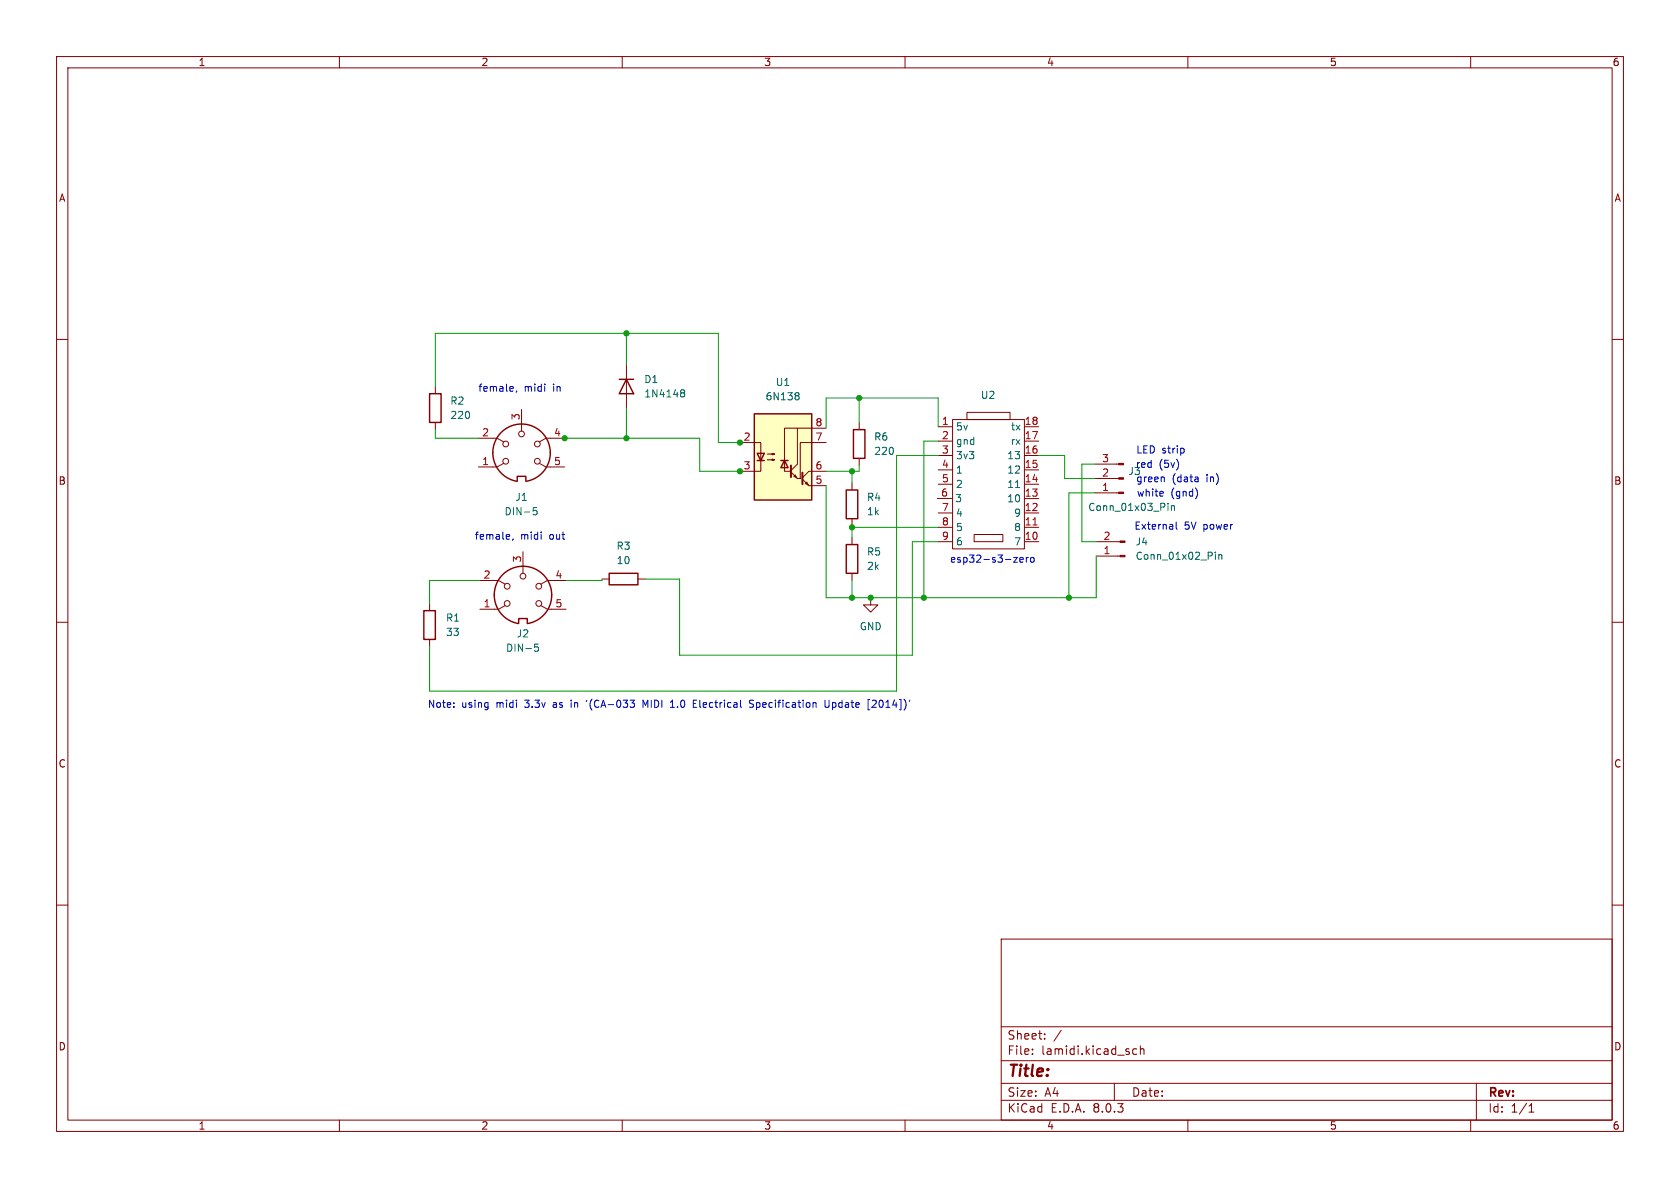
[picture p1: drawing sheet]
<svg xmlns="http://www.w3.org/2000/svg" width="297mm" height="210mm" viewBox="0 0 297 210" stroke-linecap="round" stroke-linejoin="round" font-family="sans-serif">
<g fill="none" stroke="#840000" stroke-width=".18">
<path d="M10 10h277v190h-277zM12 12h273v186h-273zM60 10v2M110 10v2M160 10v2M210 10v2M260 10v2M10 60h2M285 60h2M151.9 74.7v1.2M165.9 75.4h2.5M165.9 78h2.5"/>
<path d="M168.4 74.2h12.7v22.8h-12.7zM170.9 72.9h7.7v1.3h-7.7zM181.1 75.4h2.5M181.1 78h2.5M151.9 81v1.3M165.7 88.1h2.6M165.9 95.8h2.5M165.9 93.2h2.5M165.9 90.7h2.5M165.9 85.6h2.5M165.9 83.1h2.5M165.9 80.5h2.5"/>
<path d="M172.2 94.5h5.1v1.3h-5.1zM181.1 95.8h2.5M181.1 93.2h2.5M181.1 90.7h2.5M181.1 88.1h2.5M181.1 85.6h2.5M181.1 83.1h2.5M181.1 80.5h2.5M193.5 82h4.3M193.5 84.6h4.3M193.5 87.1h4.3M193.8 95.8h4.2"/>
<path d="M193.8 98.3h4.2M10 110h2M153.9 105.7v1.2h1.3l-1.3 1.3-1.2-1.3h1.2M153.9 105.7h.1M285 110h2M10 160h2M285 160h2M177 166h108v32h-108zM60 198v2M110 198v2M160 198v2M177 194.5h108"/>
<path d="M177 191.5h108M177 187.5h108M177 181.5h108M182.5 186.3v.1M182.5 185.5v.1M184.7 183.6v.1M184.7 182.8v.1M187.6 182.1l-1.3 2M197 191.5v3M201 185.5l-.5-.1-.3 .3v.4l.2 .2h.6M201.6 185.5l.2-.1 .4 .1v.9M201.6 184.9v1.5"/>
<path d="M210 198v2M260 198v2M261 191.5v6.5M270.3 196.6h.9M270.3 195.5l.4-.4v1.5"/>
</g>
<path d="M150.9 75.9h2v5.1h-2z" fill="none" stroke="#840000" stroke-width=".25"/>
<path d="M182.6 92.8h.7" fill="none" stroke="#a90000" stroke-width=".18"/>
<path d="M179.5 86.2h.8M206.5 89v.1M206.5 89.4v.8M207.1 89.4v.8M207.1 89.5l.2-.1 .3 .1v.7M214.9 97.6v.1M214.9 98v.9M215.5 98v.9M215.5 98.2l.1-.2 .4 .1v.8" fill="none" stroke="#006464" stroke-width=".18"/>
<g fill="#840000" stroke="#840000" stroke-width=".18">
<path d="M197.8 81.9h.8v.3h-.8z"/>
<path d="M197.8 84.5h.8v.2h-.8z"/>
<path d="M197.8 87h.8v.2h-.8z"/>
<path d="M198 95.6h.9v.3h-.9z"/>
<path d="M198 98.2h.9v.2h-.9z"/>
</g>
<path d="M133.3 73.2h10.2v15.2h-10.2z" fill="#ffffc2"/>
<g fill="none" stroke="#840000" stroke-width=".25">
<path d="M75.9 69.6h2.1v5.1h-2.1zM109.5 67.1h2.5M110.7 67.1l1.3 2.5h-2.5zM133.3 73.2h10.2v15.2h-10.2zM91.4 85v-.8h1.6v.8M93 85.1a5.1 5.1 0 0 0 3.5-7.8 5.1 5.1 0 0 0-8.6 0 5.1 5.1 0 0 0 3.5 7.8M133.9 80.1h1.2l-.6 1.3zM133.9 81.4h1.2M138 81.4h1.3M138.7 81.4l.6 1.3h-1.3zM149.6 96.3h2v5h-2zM149.6 86.6h2v5.1h-2z"/>
<path d="M74.9 108h2.1v5h-2.1zM91.7 110.2a5.1 5.1 0 0 1-3.5-7.8 5.1 5.1 0 0 1 8.5 0 5.1 5.1 0 0 1-3.5 7.8M91.7 110.1v-.8h1.5v.8M107.7 101.3h5.1v2.1h-5.1z"/>
</g>
<g fill="none" stroke="#840000" stroke-width=".18">
<path d="M77 68.3v1.3M77 74.7v1.2M84.6 77.5h3.3l1.1 .6M92.2 72.4v3.8M99.8 77.5h-3.3l-1.1 .6M110.7 64.5v7.6M130.8 78.2h3.7v5.1h-3.7M141 75.7h-2.3v7.6h1M146 75.7h-5v6.3l-1.2 1.2M146 78.2h-4.5v6.4M89 81.9l-1.1 .7h-3.3M92.5 97.5v3.8"/>
<path d="M95.4 81.9l1.1 .7h3.3M135.6 81.3h1.3l-.4 .1v-.2l.4 .1M135.6 80.3h1.3l-.4 .1v-.3l.4 .2M139.8 83.4l1.2 1.2h.6M140.3 84.2l.3-.3 .2 .6zM141.9 84.7l1.1 1.2h3M142.4 85.5l.2-.3 .3 .5zM146 83.3h-3l-1.1 1.2M150.6 85.3v1.3M150.6 91.7v1.3M150.6 95v1.3M75.9 106.7v1.3"/>
<path d="M75.9 113v1.3M84.8 102.6h3.3l1.2 .7M89.3 107.1l-1.2 .6h-3.3M95.6 107.1l1.2 .6h3.3M100.1 102.6h-3.3l-1.2 .7M106.4 102.4h1.3M112.8 102.4h1.2M150.6 101.3v1.3"/>
<circle cx="89.4" cy="78.5" r=".51"/>
<circle cx="92.2" cy="76.7" r=".51"/>
<circle cx="95" cy="78.5" r=".51"/>
<circle cx="89.4" cy="81.5" r=".51"/>
<circle cx="95" cy="81.5" r=".51"/>
<circle cx="89.7" cy="103.6" r=".51"/>
<circle cx="89.7" cy="106.7" r=".51"/>
<circle cx="92.5" cy="101.9" r=".51"/>
<circle cx="95.3" cy="103.6" r=".51"/>
<circle cx="95.3" cy="106.7" r=".51"/>
</g>
<path d="M139.8 82.3v2M141.9 83.6v2" fill="none" stroke="#840000" stroke-width=".36"/>
<path d="M120.4 69.4h.2M120.4 69l.4-.1 .2 .1v.2l-.2 .2M120.6 69.4h.2M120.6 69.4l-.2 .1M120.8 69.4l.2 .3v.4l-.2 .1-.4-.1M140.8 69.4h.2l.3 .3-.3 .3M140.8 70h.2M141 70l.3 .2v.2l-.1 .2-.4 .1M94.9 89.7h-.6l-.1 .6 .2-.1 .4 .1 .2 .2-.1 .4-.2 .1-.5-.1M95.1 113.9h-.6v.6l.2-.2 .4 .1 .1 .2-.1 .4-.1 .1-.5-.1" fill="none" stroke="#006464" stroke-width=".18"/>
<g fill="none" stroke="#0000c2" stroke-width=".18">
<path d="M90.7 68.4v.2l-.6 .1M91.3 69.1l-.1 .2M209.3 79.4v.6M90 94.5l.1 .3-.6 .1M90.7 95.3l-.1 .2M179.2 98.5h.7l-.7 .9h.7M180.3 99l.6-.2-.1-.2-.3-.1-.2 .2 .1 .6h.4M181.4 98.5v.9M181.8 98.5l-.4 .3M182.2 98.7l.2-.2 .4 .2v.4l-.1 .2-.3 .1-.2-.1zM205.5 86.9l.2 .3-.6 .1M205.6 87.6l-.1 .1"/>
<path d="M205.8 84.4v.8M207.9 92.3v1.1l.2 .1M211.6 86.6l.1 .5-.1 .7M211.8 84.4v.8M211.8 85.1l-.1 .1M211.8 84.6l-.1 .1M80.2 124.9v.1M80.2 124.3v.1M101 123.8v.1M101 124.2v.8M103.8 123.8l-.2 .2M111.4 123.8h.8l-.5 .5"/>
<path d="M111.9 124.3l.3 .2v.3l-.3 .2M114.5 123.8l-.4 .9-.4-.9v1.2M118.5 125h.7M122.6 123.8h.6M122.6 125h.6M122.6 124.4h.4M133.2 123.8h-.5l-.2 .2 .1 .3 .6 .3v.3l-.2 .1h-.5M145.9 123.8v1l.2 .2h.2l.3-.2v-1M147.2 124.2v1.3M147.2 125h.1M147.3 124.2l-.1 .1M154.2 123.9l.5-.1 .2 .3-.8 .9h.8"/>
</g>
<g fill="none" stroke="#009600" stroke-width=".18">
<path d="M110.7 58.9v5.6M77 75.9v1.6h7.6M77 68.3v-9.4h50v19.3h3.8M99.6 77.5h24.1v5.8h7.4M110.7 72.1v5.4M151.9 70.4v4.3M165.9 78h-2.6v27.7M165.9 75.4v-5h-19.9v5.3M146 85.9v19.8h47.8v-7.4M150.6 93.2h15.3M150.6 83.3v2M150.6 93v2"/>
<path d="M151.9 82.3v1h-5.9M165.9 95.8h-4.6v20h-41.2v-13.4h-6.1M165.9 80.5h-7.4v41.7h-82.6v-7.9M183.6 80.5h4.6v4.1h5.3M193.5 82h-2.2v13.8h2.5M193.5 87.1h-4.5v18.6M84.8 102.6h-8.9v4.1M106.4 102.4v.2h-6.3M150.6 102.6v3.1"/>
</g>
<g fill="#009600" stroke="#009600" stroke-width=".18">
<circle cx="150.6" cy="83.3" r=".46"/>
<circle cx="150.6" cy="105.7" r=".46"/>
<circle cx="153.9" cy="105.7" r=".46"/>
<circle cx="150.6" cy="93.2" r=".46"/>
<circle cx="163.3" cy="105.7" r=".46"/>
<circle cx="189" cy="105.7" r=".46"/>
<circle cx="151.9" cy="70.4" r=".46"/>
<circle cx="130.8" cy="83.3" r=".46"/>
<circle cx="110.7" cy="77.5" r=".46"/>
<circle cx="110.7" cy="58.9" r=".46"/>
<circle cx="99.8" cy="77.5" r=".46"/>
<circle cx="130.8" cy="78.2" r=".46"/>
</g>
<text font-size="2.8" fill="#840000" x="178" y="190.9">Title:</text>
<g font-size="2.1" fill="#840000">
<text x="178" y="184">Sheet:</text>
<text x="178" y="186.7">File:</text>
<text x="184.1" y="186.7">lamidi.kicad_sch</text>
<text x="178" y="196.9">KiCad</text>
<text x="178" y="194.1">Size:</text>
<text x="184.7" y="194.1">A4</text>
<text x="185.7" y="196.9">E.D.A.</text>
<text x="193.3" y="196.9">8.0.3</text>
<text x="200" y="194.1">Date:</text>
<text x="263" y="194.3">Rev:</text>
<text x="263" y="196.9">Id:</text>
<text x="267.1" y="196.9">1/1</text>
</g>
<g font-size="1.8" fill="#840000">
<text x="35" y="11.9">1</text>
<text x="85" y="11.9">2</text>
<text x="135" y="11.9">3</text>
<text x="185" y="11.9">4</text>
<text x="235" y="11.9">5</text>
<text x="285" y="11.9">6</text>
<text x="10.3" y="35.9">A</text>
<text x="285.3" y="35.9">A</text>
<text x="10.3" y="85.9">B</text>
<text x="285.3" y="85.9">B</text>
<text x="10.3" y="135.9">C</text>
<text x="285.3" y="135.9">C</text>
<text x="10.3" y="185.9">D</text>
<text x="285.3" y="185.9">D</text>
<text x="35" y="199.9">1</text>
<text x="85" y="199.9">2</text>
<text x="135" y="199.9">3</text>
<text x="185" y="199.9">4</text>
<text x="235" y="199.9">5</text>
<text x="285" y="199.9">6</text>
</g>
<g font-size="1.8" fill="#006464">
<text x="79.5" y="71.7">R2</text>
<text x="113.8" y="67.9">D1</text>
<text x="113.8" y="70.5">1N4148</text>
<text x="135.2" y="71">6N138</text>
<text x="137.1" y="68.4">U1</text>
<text x="173.3" y="70.7">U2</text>
<text x="79.5" y="74.3">220</text>
<text x="168.9" y="76.3">5v</text>
<text x="178.6" y="76.3">tx</text>
<text x="154.4" y="78.1">R6</text>
<text x="154.4" y="80.6">220</text>
<text x="168.9" y="78.8">gnd</text>
<text x="168.9" y="81.4">3v3</text>
<text x="168.9" y="83.9">1</text>
<text x="178" y="83.9">12</text>
<text x="178" y="81.4">13</text>
<text x="178.6" y="78.8">rx</text>
<text x="91" y="88.7">J1</text>
<text x="153.2" y="88.7">R4</text>
<text x="168.8" y="89">3</text>
<text x="168.9" y="86.5">2</text>
<text x="178" y="89">10</text>
<text x="178" y="86.5">11</text>
<text x="89.1" y="91.3">DIN-5</text>
<text x="153.2" y="91.3">1k</text>
<text x="168.9" y="91.5">4</text>
<text x="168.9" y="94.1">5</text>
<text x="179.2" y="94.1">8</text>
<text x="179.2" y="91.5">9</text>
<text x="192.3" y="90.5">Conn_01x03_Pin</text>
<text x="108.9" y="97.4">R3</text>
<text x="108.9" y="99.9">10</text>
<text x="153.2" y="98.4">R5</text>
<text x="153.2" y="100.9">2k</text>
<text x="168.9" y="96.6">6</text>
<text x="179.2" y="96.6">7</text>
<text x="200.7" y="96.6">J4</text>
<text x="200.7" y="99.2">Conn_01x02_Pin</text>
<text x="78.7" y="110.1">R1</text>
<text x="78.7" y="112.6">33</text>
<text x="91.3" y="112.9">J2</text>
<text x="151.9" y="111.6">GND</text>
<text x="89.4" y="115.4">DIN-5</text>
</g>
<g font-size="1.8" fill="#0000c2">
<text x="84.5" y="69.4">female,</text>
<text x="92.7" y="69.4">midi</text>
<text x="97.9" y="69.4">in</text>
<text x="200.7" y="82.9">red</text>
<text x="200.8" y="80.4">LED strip</text>
<text x="204.9" y="82.9">(5v)</text>
<text x="199.4" y="84.2">J3</text>
<text x="200.8" y="85.4">green</text>
<text x="200.9" y="88">white</text>
<text x="207" y="88">(gnd)</text>
<text x="207.2" y="85.4">(data</text>
<text x="213.4" y="85.4">in)</text>
<text x="83.8" y="95.6">female,</text>
<text x="92" y="95.6">midi</text>
<text x="97.2" y="95.6">out</text>
<text x="200.5" y="93.8">External</text>
<text x="209.4" y="93.8">5V</text>
<text x="212.8" y="93.8">power</text>
<text x="167.9" y="99.7">esp32-s3-zero</text>
<text x="75.5" y="125.3">Note:</text>
<text x="81.6" y="125.3">using</text>
<text x="87.9" y="125.3">midi</text>
<text x="93.1" y="125.3">3.3v</text>
<text x="98.2" y="125.3">as</text>
<text x="101.6" y="125.3">in</text>
<text x="104.5" y="125.3">'(CA-033</text>
<text x="114.7" y="125.3">MIDI</text>
<text x="119.8" y="125.3">1.0</text>
<text x="124" y="125.3">Electrical</text>
<text x="134.2" y="125.3">Specification</text>
<text x="147.7" y="125.3">Update</text>
<text x="155.4" y="125.3">[2014])'</text>
</g>
<g font-size="1.8" fill="#a90000">
<text x="85.1" y="77.2">2</text>
<text x="91.9" y="74.4" transform="rotate(-90 91.9 74.4)">3</text>
<text x="97.8" y="77.2">4</text>
<text x="144.1" y="78">7</text>
<text x="144.1" y="75.4">8</text>
<text x="166.4" y="75.2">1</text>
<text x="166.4" y="77.7">2</text>
<text x="181.1" y="77.7">17</text>
<text x="181.1" y="75.2">18</text>
<text x="85.1" y="82.3">1</text>
<text x="97.8" y="82.3">5</text>
<text x="131.4" y="83.1">3</text>
<text x="144.1" y="83.1">6</text>
<text x="166.4" y="80.3">3</text>
<text x="166.4" y="82.8">4</text>
<text x="181.1" y="82.8">15</text>
<text x="181.1" y="80.3">16</text>
<text x="194.7" y="81.8">3</text>
<text x="144.1" y="85.6">5</text>
<text x="166.3" y="87.9">6</text>
<text x="166.4" y="85.3">5</text>
<text x="181.1" y="87.9">13</text>
<text x="181.1" y="85.3">14</text>
<text x="194.7" y="86.9">1</text>
<text x="194.7" y="84.3">2</text>
<text x="166.4" y="90.4">7</text>
<text x="166.4" y="93">8</text>
<text x="166.4" y="95.5">9</text>
<text x="181.1" y="95.5">10</text>
<text x="181.1" y="93">11</text>
<text x="181.1" y="90.4">12</text>
<text x="195" y="95.5">2</text>
<text x="92.2" y="99.5" transform="rotate(-90 92.2 99.5)">3</text>
<text x="195" y="98">1</text>
<text x="85.4" y="107.4">1</text>
<text x="85.4" y="102.4">2</text>
<text x="98.1" y="102.4">4</text>
<text x="98.1" y="107.4">5</text>
</g>
<text font-size="1.8" fill="#009600" x="131.4" y="78">2</text>
</svg>
